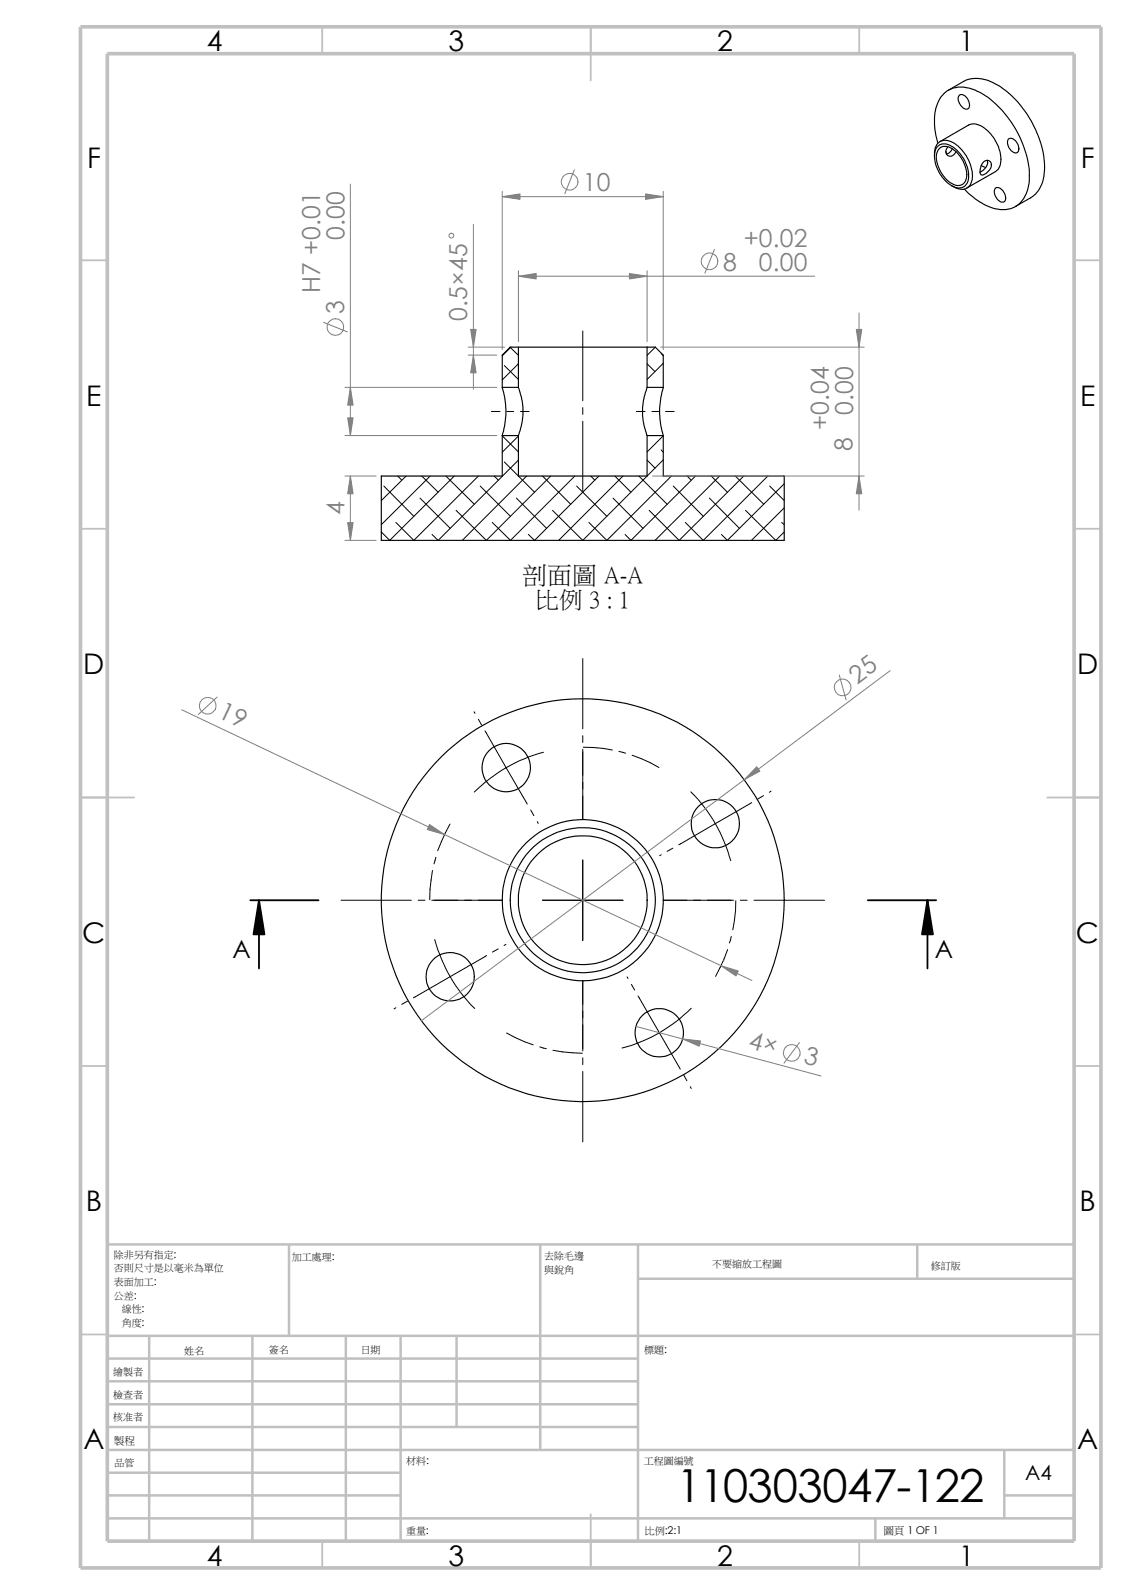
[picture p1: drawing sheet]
<svg xmlns="http://www.w3.org/2000/svg" width="210mm" height="297mm" viewBox="0 0 210 297" stroke-linecap="round" stroke-linejoin="round" font-family="sans-serif">
<g fill="none" stroke="#c0c0c0" stroke-width=".34">
<path d="M60 5v5M110 5v10M160 5v5M15 48.5h5M200 48.5h5M15 98.5h5M200 98.5h5M15 148.5h10M195 148.5h10M15 198.5h5M200 198.5h5M15 248.5h5"/>
<path d="M200 248.5h5M60 287v5M110 282v10M160 287v5"/>
</g>
<g fill="none" stroke="#c0c0c0" stroke-width=".47">
<path d="M53.8 231.7v17.1M100.6 231.7v38.3M118.8 238.1h81.2M118.8 231.7v55.3M170.8 231.7v6.4M200 231.7h-180v55.3M20 248.8h180M20 257.2h98.8M20 253h98.8M27.8 248.8v38.2M47 248.8v38.2M64.4 248.8v38.2"/>
<path d="M74.6 248.8v38.2M85 248.8v16.9M20 278.5h54.6M20 270h180M20 274.2h54.6M20 265.7h98.8M20 261.5h98.8M187 278.5h13M187 270v12.7M20 282.7h180M163 282.7v4.3"/>
</g>
<path d="M15 5h190v287h-190zM20 10h180v277h-180z" fill="none" stroke="#c0c0c0" stroke-width=".68" stroke-linecap="butt"/>
<g fill="none" stroke="#000" stroke-width=".19">
<path d="M91.5 76.6h1.6M93.9 68.1l2.6 2.6M94.4 76.6h1.2M95 64.6l1.5 1.6M95.1 64.6l-1.6 1.7M96.5 67.7l-3 3M96.9 76.6h1.6M108.5 61.6v13M108.5 75.9v1.3M108.5 78.4v13M118.5 76.6h1.6M120.5 67.7l1.5 1.5"/>
<path d="M121.4 76.6h1.2M122 64.6l-1.5 1.6M123.1 65.8l.4 .5M123.5 67.6l-3 3.1M123.9 76.6h1.6M71.1 88.6l-.1 .1M71.5 90.5l5.5 5.6M74 88.6l.8 .8M75.6 88.6l-4.6 4.6M78.2 92.8l5.6 5.6M78.5 88.6l3.1 3.1M80.1 88.6l-9.1 9.1"/>
<path d="M83 88.6l5.3 5.3M84.6 88.6l-12 12-1.6-1.5M89.1 88.6l-12.1 12-3.3-3.3M89.4 90.5l5.6 5.6M92 88.6l.8 .8M93.5 81.2l3 3M93.9 86l5.6 5.7M96.1 92.8l5.7 5.6M96.5 81.2l-3 3M96.5 85.7l-14.9 14.9-1.2-1.1M98 88.6l-11.9 12M101 88.6l5.3 5.3"/>
<path d="M102.5 88.6l-11.9 12-5.7-5.6M107 88.6l-12 12-3.3-3.3M107.4 90.5l5.6 5.6M110 88.6l.7 .8M111.5 88.6l-12 12-1.1-1.1M114.1 92.8l5.6 5.6M114.5 88.6l3 3.1M116 88.6l-12 12M119 88.6l5.2 5.3M120.5 85.7l1.5 1.5M123.1 83.8l.4 .4M123.5 85.6l-15 15-5.6-5.6"/>
<path d="M123.5 81.2l-3 3M125 88.6l-12 12-3.4-3.3M125.3 90.5l5.6 5.6M127.9 88.6l.8 .8M129.5 88.6l-12 12-1.1-1.1M132.1 92.8l5.6 5.6M132.4 88.6l3 3.1M134 88.6l-12 12M136.9 88.6l5.3 5.3M138.5 88.6l-12.1 12-5.5-5.6M138.8 95l5.6 5.6 1.6-1.5M143 88.6l-12.1 12-3.3-3.3"/>
<path d="M143.3 90.5l2.7 2.7M145.5 97.3l.5 .4M145.9 88.6l.1 .1M146 90.1l-10.6 10.5-1.1-1.1M146 94.6l-6.1 6M88.3 132.5l.1 .3M89.1 133.9l.6 1.1M90.3 136.1l3.9 6.9M108.5 122.6v13.1M108.5 137v1.3M108.5 139.5v13.1M108.6 139.1l3.7 .3 1.7 .3"/>
<path d="M115.2 139.9l1.3 .4M81.2 159.6l-.4 1.3M83.8 153.5l-.9 1.6-1.4 3.3M94.2 143a30.6 30.6 0 0 0-5.9 4.5M94.2 143l4 6.7M98.8 150.8l.6 1.1M100 153l.2 .3M101.2 140.1a31.1 31.1 0 0 0-7 2.9M117.7 140.6l3.4 1.4 1.6 .9M123.1 159.2l-.3 .1M125.3 157.9l-1.1 .6M128.6 147.4a28.7 28.7 0 0 1 4.6 6"/>
<path d="M133.2 153.4l-6.8 3.9M133.2 153.4a31.9 31.9 0 0 1 2.9 6.9M140 149.4l-6.8 4M142.2 148.2l-1.1 .6M143.6 147.3l-.3 .2M63.5 167.6h13.1M77.9 167.6h1.2M80.4 167.6h13.1M80.5 162.1l-.4 3.6-.1 1.9M80.9 175a29.7 29.7 0 0 0 2.9 6.9M90.6 177.9l-6.8 4M92.8 176.7l-1.1 .6"/>
<path d="M94.2 175.9l-.3 .2M101 167.6h15M108.5 160.1v15M123.5 167.6h13.1M135.5 176.8l-.7 1.7-1.6 3.3M136.1 174.4l-.3 1.2M137 167.7l-.1 1.8-.5 3.6M137.8 167.6h1.3M140.4 167.6h13.1M73.7 187.7l-.3 .2M75.9 186.4l-1.1 .6M83.8 181.9a26 26 0 0 0 4.6 5.9"/>
<path d="M83.8 181.9l-6.8 3.9M94.3 192.4l3.3 1.6 1.7 .6M100.5 194.9l1.2 .4M103 195.6l1.7 .3 3.7 .2M108.5 182.6v13.1M108.5 197v1.2M108.5 199.5v13.1M116.8 181.9l.1 .3M117.6 183.3l.6 1.1M118.8 185.5l7.9 13.6M128.7 187.7a27.9 27.9 0 0 1-12.9 7.5M127.3 200.2l.6 1.1"/>
<path d="M128.5 202.4l.2 .3"/>
</g>
<g fill="none" stroke="#000" stroke-width=".21">
<path d="M176.6 16.8l2.8-1.6a6.2 6.2 0 0 1 6.1 .5 19.2 19.2 0 0 1 9 15.8 6.2 6.2 0 0 1-2.6 5.3l-2.8 1.6M178.6 17.7a1.42 1.42 0 0 1 1.8 1.3 .79 .79 0 0 1 .1 .9 .79 .79 0 0 1-.8 .4 1.96 1.96 0 0 1-1.1-2.6zM174 29a2.42 2.42 0 0 1 1.6-2.8 4.4 4.4 0 0 1 3.9 2.2 6.6 6.6 0 0 1 1.3 5.5 1.92 1.92 0 0 1-3 1l-.6-.3M174.5 27.3a2.27 2.27 0 0 1 3.2 .3 6.8 6.8 0 0 1 2.6 6 1.87 1.87 0 0 1-3.1 1 6.4 6.4 0 0 1-3-6.8zM174.6 26.7a10 10 0 0 1 .7-8.8 5 5 0 0 1 5.8-1.3 17 17 0 0 1 8.3 8.1 15.4 15.4 0 0 1 1.9 10.6 4.7 4.7 0 0 1-6.2 3.5 12.7 12.7 0 0 1-5.6-3.6M174.8 27.8a2 2 0 0 1 2.9 .2 6 6 0 0 1 2.2 5.3 1.69 1.69 0 0 1-2.9 .8 6.1 6.1 0 0 1-2.6-5.6zM175 26.4l5.3-3.1a3.4 3.4 0 0 1 3.7 1.2 7.1 7.1 0 0 1 2.1 6.5l-.3 .6-.5 .4-5.3 3M176.1 28.3l.2 .4M176.4 27.3a.98 .98 0 0 0-.2 1.2 .98 .98 0 0 0 .9 .6l.5-.4 .4-.5M177.3 27.7a1.54 1.54 0 0 1-1.1 1M182.7 30.8l.8 .4M183.1 30.1a.88 .88 0 0 1 1.3 0 .88 .88 0 0 1 0 1.2l-.1 .2a1.72 1.72 0 0 1-1.7 1 2.25 2.25 0 0 1 .5-2.4z"/>
<path d="M183.8 29.8a1.87 1.87 0 0 1-1.3 2.2v.1M185.4 35a1.74 1.74 0 0 1 1.8 1.6 .75 .75 0 0 1-.3 1 .75 .75 0 0 1-1-.3 1.74 1.74 0 0 1-.5-2.3zM187.7 26a1.16 1.16 0 0 1 1.7 .7l.1 .1a1.09 1.09 0 0 1-.3 1.7 1.96 1.96 0 0 1-1.5-2.5zM93.5 72.1h3M93.5 72.1v.2a14.8 14.8 0 0 1 0 8.8M96.5 72.1v.1a12.2 12.2 0 0 1 0 8.9M96.5 64.6v7.5M96.5 64.6h-1.5l-1.5 1.5v6M96.5 64.6h24M120.5 64.6v7.5M120.5 72.1h3M120.5 64.6h1.5l1.5 1.5v6"/>
<path d="M120.5 72.1v.1a12.2 12.2 0 0 0 0 8.9M123.5 72.1l-.1 .2a15.1 15.1 0 0 0 .1 8.8M93.5 81.1h3M93.5 81.1v7.5h-22.5v12h75v-12h-22.5v-7.5M96.5 81.1v7.5h24v-7.5M120.5 81.1h3"/>
<circle cx="94.3" cy="143" r="4.5"/>
<circle cx="133.2" cy="153.4" r="4.5"/>
<circle cx="108.5" cy="167.6" r="12"/>
<circle cx="108.5" cy="167.6" r="13.5"/>
<circle cx="108.5" cy="167.6" r="37.5"/>
<circle cx="108.5" cy="167.6" r="15"/>
<circle cx="83.8" cy="181.9" r="4.5"/>
<circle cx="122.7" cy="192.3" r="4.5"/>
</g>
<g fill="none" stroke="#808080" stroke-width=".19">
<path d="M65.2 34.3v46.8M93.5 35.6v29.5M93.5 36.6h30M106.9 31.6l-1.7 4.5M123.5 35.6v29.5M88.1 41.8v30.7M96.5 50.4v13.2M96.5 51.4h55.2M120.5 50.4v13.2M133 46.4l-1.8 4.5M159.9 58.3v36.7M60.2 60l4.5 1.8"/>
<path d="M64.2 72.1h28.3M87.2 64.6h6.8M87.2 66.1h5.3M123 64.6h37.9M64.2 88.6h5.8M64.2 81.1h28.3M65.2 88.6v12M121.5 88.6h39.4M64.2 100.6h5.8M33.8 132.2l106.2 50.4M40.4 129.8l-3.5 3.3M156.3 125.7l1.2 4.6"/>
<path d="M165.7 124.9l-87.3 65.2M83.2 154.5h.1M134.7 178.9h.1M118.4 191.1l34.5 9.3M148.8 194.1l-2.8 3.9"/>
<circle cx="106.1" cy="33.8" r="1.55"/>
<circle cx="84" cy="43.9" r=".45"/>
<circle cx="132.1" cy="48.7" r="1.55"/>
<circle cx="62.4" cy="60.9" r="1.56"/>
<circle cx="38.7" cy="131.4" r="1.56"/>
<circle cx="156.9" cy="128" r="1.55"/>
<circle cx="147.4" cy="196.1" r="1.56"/>
</g>
<g fill="#808080" stroke="#808080" stroke-width=".19">
<path d="M127.1 193.5l3.3 .3-.2 1z"/>
<path d="M140.9 142.8l.6 .8-2.9 1.6z"/>
<path d="M134.2 179.8l3.3 1-.5 .9z"/>
<path d="M80 153.5l2.8 1.9-3.3-.9z"/>
<path d="M64.7 97.3h1l-.5 3.3z"/>
<path d="M65.2 88.6l.5 3.3h-1z"/>
<path d="M64.7 77.8h1l-.5 3.3z"/>
<path d="M65.2 72.1l.5 3.3h-1z"/>
<path d="M159.4 61.3h1l-.5 3.3z"/>
<path d="M159.9 88.6l.5 3.3h-1z"/>
<path d="M87.6 61.3h1l-.5 3.3z"/>
<path d="M88.1 66.1l.5 3.3h-1z"/>
<path d="M96.5 51.4l3.3-.5v1z"/>
<path d="M117.2 50.9l3.3 .5-3.3 .5z"/>
<path d="M93.5 36.6l3.3-.5v1z"/>
<path d="M120.2 36.1l3.3 .5-3.3 .5z"/>
</g>
<path d="M48.2 167.6l1 6.4h-2zM172.7 167.6l1 6.4h-2z" fill="#000" stroke="#000" stroke-width=".34"/>
<path d="M46.6 167.6h12.7M48.2 167.6v12.7M161.6 167.6h12.7M172.7 167.6v12.7" fill="none" stroke="#000" stroke-width=".34"/>
<text font-size="8.5" x="126" y="279.7">110303047-122</text>
<g font-size="5.3">
<text x="38.5" y="9.6">4</text>
<text x="83.5" y="9.6">3</text>
<text x="133.5" y="9.6">2</text>
<text x="178.5" y="9.6">1</text>
<text x="16.2" y="31.3">F</text>
<text x="201.2" y="31.3">F</text>
<text x="16" y="75.6">E</text>
<text x="201.1" y="75.6">E</text>
<text x="15.5" y="125.6">D</text>
<text x="200.6" y="125.6">D</text>
<text x="15.3" y="175.6">C</text>
<text x="200.3" y="175.6">C</text>
<text x="16" y="225.6">B</text>
<text x="201" y="225.6">B</text>
<text x="15.5" y="269.8">A</text>
<text x="200.5" y="269.8">A</text>
<text x="38.5" y="291.6">4</text>
<text x="83.5" y="291.6">3</text>
<text x="133.5" y="291.6">2</text>
<text x="178.5" y="291.6">1</text>
</g>
<g font-size="4.6" fill="#808080">
<text x="108.5" y="35.6">10</text>
<text x="64.1" y="44.6" transform="rotate(-90 64.1 44.6)">0.00</text>
<text x="138.5" y="46">+0.02</text>
<text x="134.6" y="50.5">8</text>
<text x="141.3" y="50.5">0.00</text>
<text x="59.6" y="54.5" transform="rotate(-90 59.6 54.5)">H7 +0.01</text>
<text x="64.1" y="58.4" transform="rotate(-90 64.1 58.4)">3</text>
<text x="87" y="59.8" transform="rotate(-90 87 59.8)">0.5×45</text>
<text x="158.8" y="77.2" transform="rotate(-90 158.8 77.2)">0.00</text>
<text x="154.3" y="80.1" transform="rotate(-90 154.3 80.1)">+0.04</text>
<text x="158.8" y="83.9" transform="rotate(-90 158.8 83.9)">8</text>
<text x="64.1" y="95.9" transform="rotate(-90 64.1 95.9)">4</text>
<text x="159.6" y="127.5" transform="rotate(-37 159.6 127.5)">25</text>
<text x="40.4" y="133.6" transform="rotate(25 40.4 133.6)">19</text>
<text x="139.2" y="195.1" transform="rotate(15 139.2 195.1)">4×</text>
<text x="149.5" y="197.9" transform="rotate(15 149.5 197.9)">3</text>
</g>
<g font-size="4.6">
<text x="97.2" y="108.5">剖面圖 A-A</text>
<text x="43.3" y="178.4">A</text>
<text x="174.1" y="178.4">A</text>
</g>
<text font-size="4.3" x="99.7" y="113.1">比例 3 : 1</text>
<text font-size="3.9" x="190.9" y="275.5">A4</text>
<g font-size="2">
<text x="21.2" y="268.8">製程</text>
<text x="164.5" y="285.6">圖頁 1 OF 1</text>
</g>
<g font-size="1.9">
<text x="21.2" y="234.2">除非另有指定:</text>
<text x="21.2" y="236.8">否則尺寸是以毫米為單位</text>
<text x="21.2" y="239.3">表面加工:</text>
<text x="54.4" y="234.6">加工處理:</text>
<text x="101.3" y="234.5">去除毛邊</text>
<text x="101.3" y="237">與銳角</text>
<text x="132.6" y="236">不要縮放工程圖</text>
<text x="173.3" y="236.2">修訂版</text>
<text x="21.2" y="241.8">公差:</text>
<text x="22.7" y="244.3">線性:</text>
<text x="22.7" y="246.9">角度:</text>
<text x="50" y="252">簽名</text>
<text x="67.2" y="252">日期</text>
<text x="119.9" y="252">標題:</text>
<text x="21" y="256.1">繪製者</text>
<text x="34.3" y="252.1">姓名</text>
<text x="21" y="260.4">檢查者</text>
<text x="21" y="264.4">核准者</text>
<text x="21.3" y="273">品管</text>
<text x="75.6" y="272.5">材料:</text>
<text x="119.9" y="272.5">工程圖編號</text>
<text x="75.6" y="285.6">重量:</text>
<text x="120.1" y="285.6">比例:2:1</text>
</g>
</svg>
